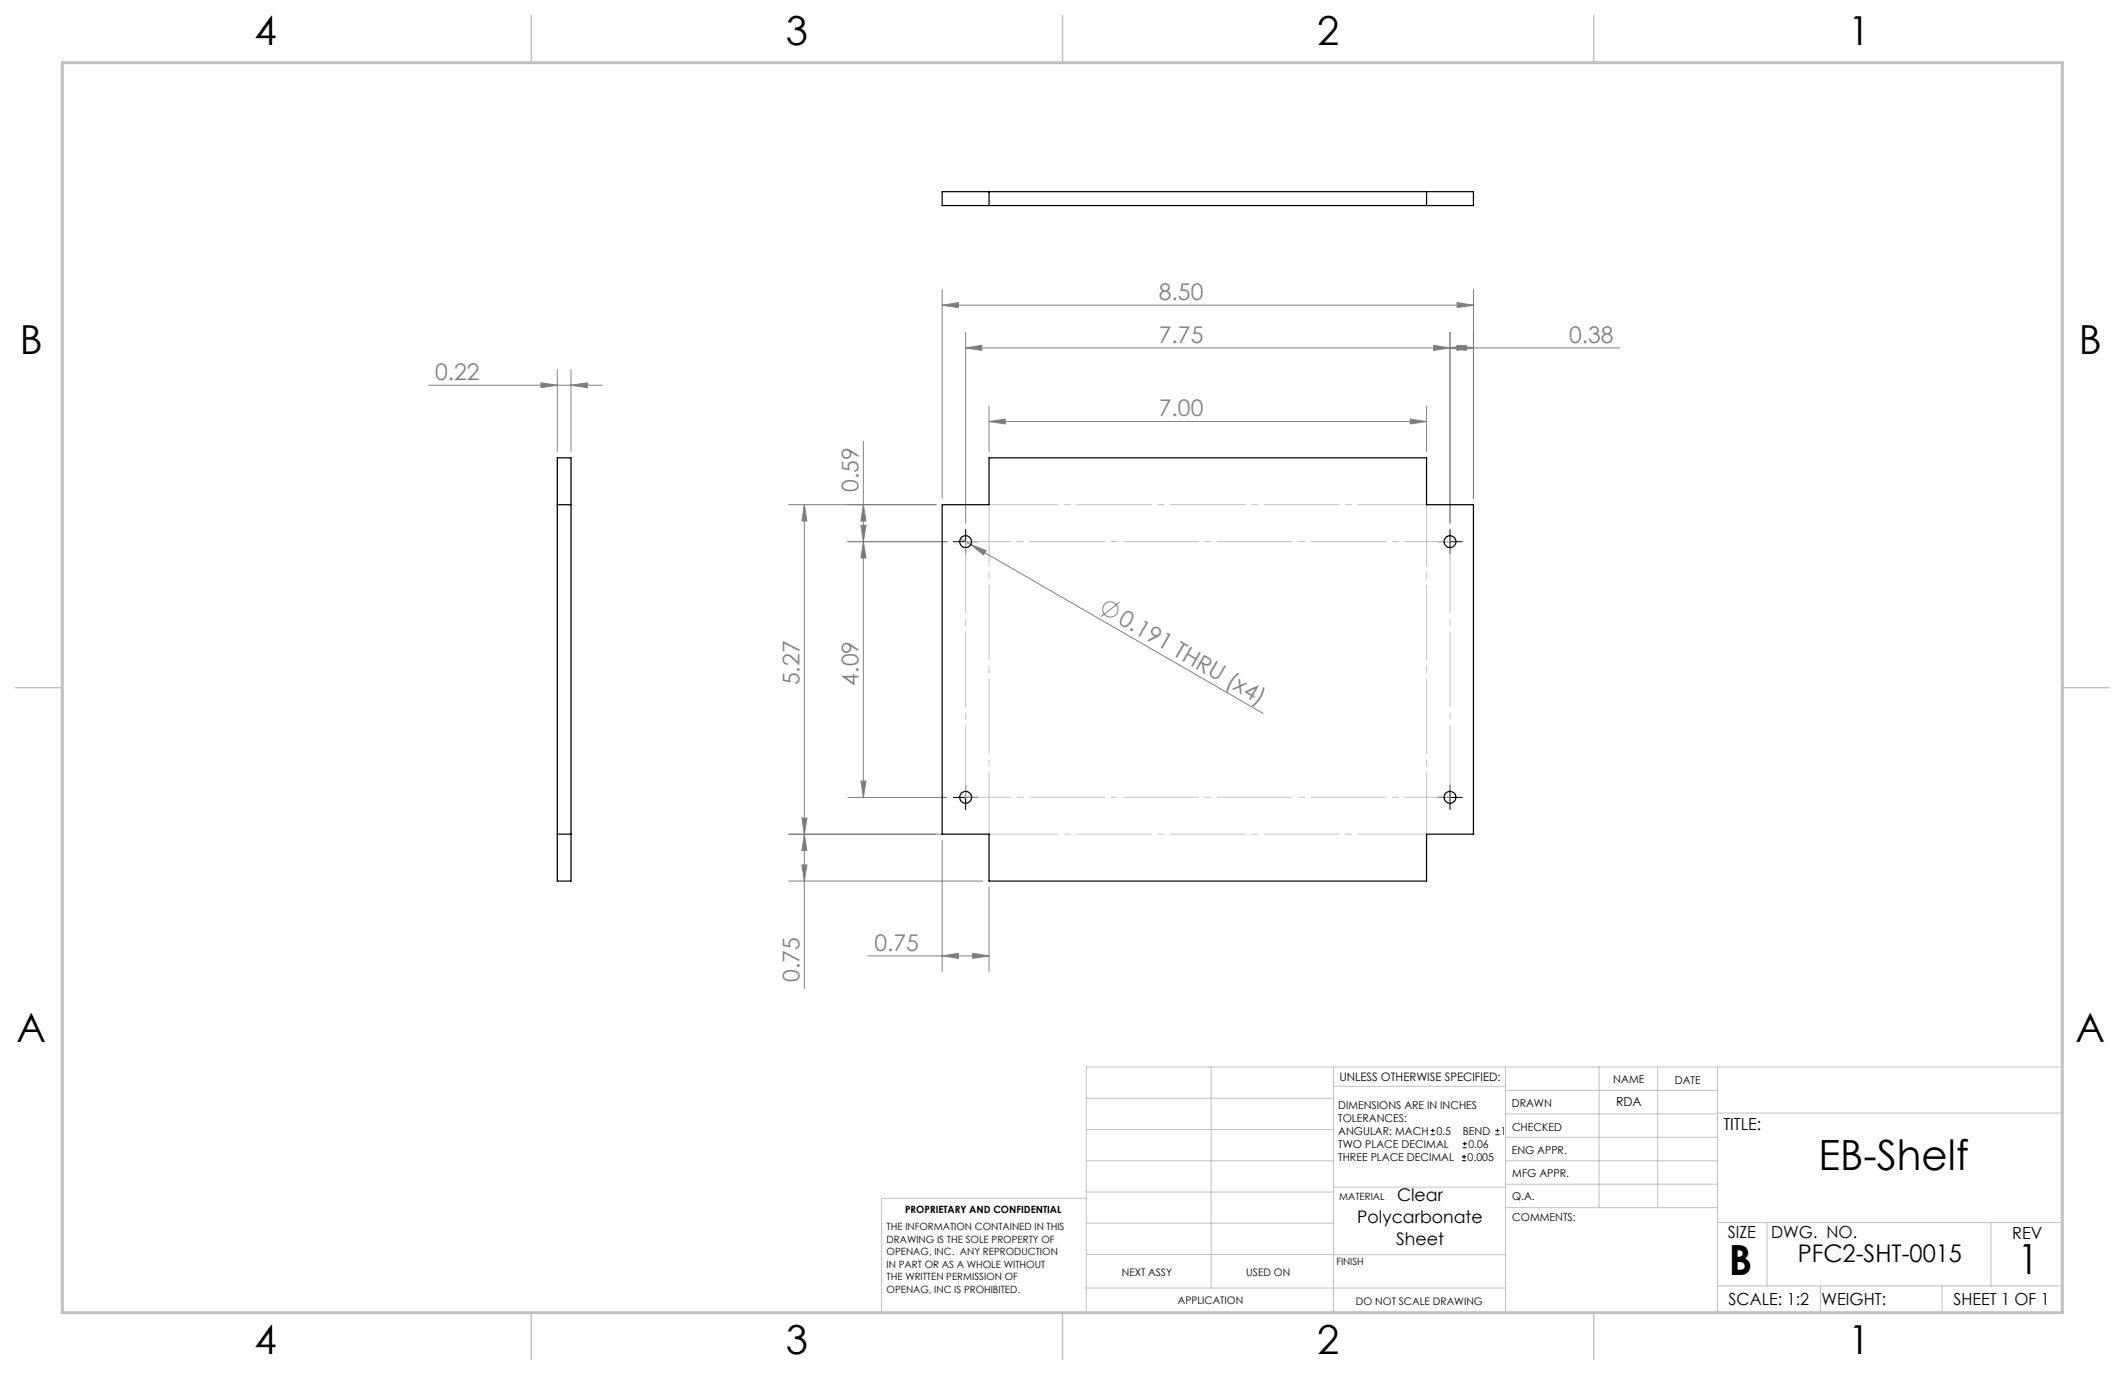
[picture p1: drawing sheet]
<svg xmlns="http://www.w3.org/2000/svg" width="432mm" height="279mm" viewBox="0 0 432 279" stroke-linecap="round" stroke-linejoin="round" font-family="sans-serif">
<g fill="none" stroke="#808080" stroke-width=".2">
<path d="M191.5 58.8v42.5M299.4 58.8v42.5M87.1 78.3h35.3M109.9 77.8l3.3 .5-3.3 .5zM113.2 75.1v16.7M116 78.3l3.3-.5v1zM116 75.1v16.7M191.5 62l3.2-.5v1zM191.5 62h107.9M196.2 70.7l3.3-.5v1zM196.2 67.5v38.8M196.2 70.7h132.9"/>
<path d="M291.3 70.2l3.3 .5-3.3 .5zM294.6 67.5v38.8M294.6 70.7l3.3-.5v1zM296.1 61.5l3.3 .5-3.3 .5zM296.1 70.2l3.3 .5-3.3 .5zM175.4 89.7v72.3M201 85.7l3.3-.5v.9zM201 82.5v9.3M201 85.7h88.9M286.6 85.2l3.3 .5-3.3 .4zM289.9 82.5v9.3M160.3 102.6h29.9"/>
<path d="M163.4 102.6l.6 3.3h-1.1zM163.4 102.6v98.3M174.9 106.8h1.1l-.6 3.3zM175.4 102.6l.6 3.3h-1.1zM175.4 110.1l.6 3.3h-1.1zM192.4 110.1h-20.1M195.2 109.5l2.1 1.2M197.3 110.7l3.1 1.2-.6 .8zM197.3 110.7l59.3 34.3M227.5 122.3l-3.8 3M174.9 158.7h1.1l-.6 3.3zM160.3 169.5h31.3"/>
<path d="M160.3 179h39.4M162.9 175.8h1.1l-.6 3.2zM162.9 166.2h1.1l-.6 3.3zM163.4 169.5l.6 3.3h-1.1zM172.3 162h20.1M191.5 170.8v26.6M176.4 194.2h24.6M191.5 194.2l3.2-.5v1zM197.7 193.7l3.3 .5-3.3 .5zM201 180.3v17.1"/>
<circle cx="225.6" cy="123.8" r="1.55"/>
</g>
<g fill="none" stroke="#000" stroke-width=".2">
<path d="M193.7 110.1h5M196.2 107.6v4.9M292.1 110.1h5M294.6 107.6v4.9M196.2 159.5v5M294.6 159.5v5M193.7 162h5M292.1 162h5M290.7 230.6h.8M290.7 229.7h.8M291.1 229.3v.9M297.1 235.9h.8"/>
<path d="M297.1 235.1h.8M297.2 233.2h.9M297.2 232.4h.9M297.5 234.6v.9M297.6 232v.8M303.8 230.6h.9M303.8 229.7h.9M304.3 229.3v.9"/>
</g>
<path d="M294.7 111.3v49.5" fill="none" stroke="#c0c0c0" stroke-width=".2" stroke-dasharray="15.2 1.3 1.3 1.3" stroke-dashoffset="1.9"/>
<path d="M196.2 110v52" fill="none" stroke="#c0c0c0" stroke-width=".2" stroke-dasharray="15.2 1.3 1.3 1.3" stroke-dashoffset=".7"/>
<path d="M196.2 110h98.5M196.2 162h98.5" fill="none" stroke="#c0c0c0" stroke-width=".2" stroke-dasharray="15.2 1.3 1.3 1.3" stroke-dashoffset="6"/>
<path d="M201 102.5h88.9M201 169.5h88.9" fill="none" stroke="#c0c0c0" stroke-width=".2" stroke-dasharray="15.2 1.3 1.3 1.3" stroke-dashoffset="1.3"/>
<path d="M201 102.5v67M289.9 169.5v-67" fill="none" stroke="#c0c0c0" stroke-width=".2" stroke-dasharray="15.2 1.3 1.3 1.3" stroke-dashoffset="2.7"/>
<g fill="none" stroke="#c0c0c0" stroke-width=".2">
<path d="M246.1 216.8v44.9M271 216.8v49.9M305.9 216.8v49.9M324.9 216.8v28.6M336.8 216.8v28.6M349 216.8v49.9M220.7 235.9h50.3M220.7 229.5h50.3M220.7 223.2h50.3M271 220.7h34.9M305.9 231.1h43.1M305.9 226.3h43.1"/>
<path d="M305.9 221.6h43.1M305.9 235.9h43.1M349 226.2h70.1M220.7 243.5h-41.6v23.2h240v-49.9h-198.4v49.9M220.7 248.6h50.3M220.7 242.2h50.3M220.7 254.9h50.3M271 255h34.9M271 241.2h35M305.9 240.6h43.1M306 245.4h43M349 248.4h70.1"/>
<path d="M359.1 248.4v12.9M404.6 248.4v12.9M220.7 261.7h85.2M349 261.3h70.1M369.9 261.3v5.4M394.6 261.3v5.4"/>
</g>
<path d="M107.9 3.2v9.5M215.9 3.2v9.5M323.8 3.2v9.5M3.1 139.7h9.6M419.1 139.7h9.5M107.9 266.7v9.6M215.9 266.7v9.6M323.8 266.7v9.6" fill="none" stroke="#c0c0c0" stroke-width=".3"/>
<path d="M12.7 12.7h406.4v254h-406.4z" fill="none" stroke="#c0c0c0" stroke-width=".6"/>
<g fill="#808080">
<path d="M197.3 110.7l3.1 1.2-.6 .8z"/>
<path d="M163.4 169.5l.6 3.3h-1.1zM162.9 175.8h1.1l-.6 3.2z"/>
<path d="M201 85.7l3.3-.5v.9zM286.6 85.2l3.3 .5-3.3 .4zM196.2 70.7l3.3-.5v1zM291.3 70.2l3.3 .5-3.3 .5zM191.5 194.2l3.2-.5v1zM197.7 193.7l3.3 .5-3.3 .5z"/>
<path d="M116 78.3l3.3-.5v1zM109.9 77.8l3.3 .5-3.3 .5z"/>
<path d="M162.9 166.2h1.1l-.6 3.3zM163.4 102.6l.6 3.3h-1.1zM174.9 106.8h1.1l-.6 3.3zM175.4 102.6l.6 3.3h-1.1z"/>
<path d="M175.4 110.1l.6 3.3h-1.1zM174.9 158.7h1.1l-.6 3.3z"/>
<path d="M191.5 62l3.2-.5v1zM296.1 61.5l3.3 .5-3.3 .5zM294.6 70.7l3.3-.5v1zM296.1 70.2l3.3 .5-3.3 .5z"/>
</g>
<g fill="none" stroke="#000" stroke-width=".25">
<path d="M191.5 38.9h107.9v2.9h-107.9zM201 38.9v2.9M289.9 38.9v2.9M113.2 93h2.8v86h-2.8zM113.2 102.6h2.8M191.5 102.6h9.5v-9.6h88.9v9.6h9.5v66.9h-9.5v9.5h-88.9v-9.5h-9.5zM113.2 169.5h2.8"/>
<circle cx="196.2" cy="110.1" r="1.2"/>
<circle cx="294.6" cy="110.1" r="1.2"/>
<circle cx="196.2" cy="162" r="1.21"/>
<circle cx="294.6" cy="162" r="1.21"/>
</g>
<g font-size="8.5">
<text x="369.5" y="237.7">EB-Shelf</text>
<text x="351.3" y="259">B</text>
<text x="410" y="258.9">1</text>
</g>
<g font-size="8.1">
<text x="51.7" y="9.1">4</text>
<text x="159.7" y="9.1">3</text>
<text x="267.6" y="9.1">2</text>
<text x="375.6" y="9.1">1</text>
<text x="4" y="72">B</text>
<text x="422.4" y="72">B</text>
<text x="3.3" y="211.7">A</text>
<text x="421.7" y="211.7">A</text>
<text x="51.7" y="275.2">4</text>
<text x="159.7" y="275.2">3</text>
<text x="267.6" y="275.2">2</text>
<text x="375.6" y="275.2">1</text>
</g>
<text font-size="4.9" x="365.3" y="256.5">PFC2-SHT-0015</text>
<g font-size="4.7" fill="#808080">
<text x="235.5" y="61">8.50</text>
<text x="235.5" y="69.7">7.75</text>
<text x="318.8" y="69.7">0.38</text>
<text x="88.4" y="77.2">0.22</text>
<text x="235.5" y="84.6">7.00</text>
<text x="174.5" y="100" transform="rotate(-90 174.5 100)">0.59</text>
<text x="227" y="126.6" transform="rotate(30 227 126.6)">0.191 THRU (x4)</text>
<text x="162.5" y="139.2" transform="rotate(-90 162.5 139.2)">5.27</text>
<text x="174.4" y="139.3" transform="rotate(-90 174.4 139.3)">4.09</text>
<text x="177.7" y="193.2">0.75</text>
<text x="162.5" y="199.5" transform="rotate(-90 162.5 199.5)">0.75</text>
</g>
<g font-size="3.5">
<text x="283.9" y="244">Clear</text>
<text x="275.8" y="248.5">Polycarbonate</text>
<text x="283.7" y="253">Sheet</text>
</g>
<g font-size="3.4">
<text x="350.2" y="229.5">TITLE:</text>
<text x="351.1" y="251.6">SIZE</text>
<text x="359.9" y="251.6">DWG. NO.</text>
<text x="408.9" y="251.7">REV</text>
<text x="351.2" y="265.2">SCALE: 1:2</text>
<text x="370.1" y="265.3">WEIGHT:</text>
<text x="396.9" y="265.2">SHEET 1 OF 1</text>
</g>
<text font-size="2.5" x="328.4" y="224.8">RDA</text>
<text font-size="2.4" x="272.2" y="219.7">UNLESS OTHERWISE SPECIFIED:</text>
<g font-size="2.2">
<text x="327.8" y="220.1">NAME</text>
<text x="340.3" y="220.2">DATE</text>
<text x="271.9" y="225.3">DIMENSIONS ARE IN INCHES</text>
<text x="271.9" y="227.9">TOLERANCES:</text>
<text x="307.2" y="224.9">DRAWN</text>
<text x="271.9" y="233.2">TWO PLACE DECIMAL</text>
<text x="271.9" y="230.6">ANGULAR: MACH</text>
<text x="291.9" y="230.6">0.5</text>
<text x="297.2" y="230.6">BEND</text>
<text x="298.4" y="233.2">0.06</text>
<text x="305" y="230.6">1</text>
<text x="307.3" y="229.8">CHECKED</text>
<text x="271.9" y="235.9">THREE PLACE DECIMAL</text>
<text x="298.2" y="235.9">0.005</text>
<text x="307.2" y="234.5">ENG APPR.</text>
<text x="307.3" y="239.2">MFG APPR.</text>
<text x="307.3" y="243.9">Q.A.</text>
<text x="307.3" y="248.1">COMMENTS:</text>
</g>
<g font-size="2.1">
<text x="227.9" y="259.2">NEXT ASSY</text>
<text x="253.3" y="259.2">USED ON</text>
<text x="239.3" y="265">APPLICATION</text>
<text x="275.5" y="265.1">DO NOT SCALE DRAWING</text>
</g>
<g font-size="2">
<text x="272.1" y="243.9">MATERIAL</text>
<text x="180.2" y="250">THE INFORMATION CONTAINED IN THIS</text>
<text x="183.9" y="246.4">PROPRIETARY AND CONFIDENTIAL</text>
<text x="180.2" y="252.5">DRAWING IS THE SOLE PROPERTY OF</text>
<text x="180.2" y="255.1">OPENAG, INC. ANY REPRODUCTION</text>
<text x="180.2" y="257.6">IN PART OR AS A WHOLE WITHOUT</text>
<text x="271.5" y="257">FINISH</text>
<text x="180.2" y="260.1">THE WRITTEN PERMISSION OF</text>
<text x="180.2" y="262.6">OPENAG, INC IS PROHIBITED.</text>
</g>
</svg>
